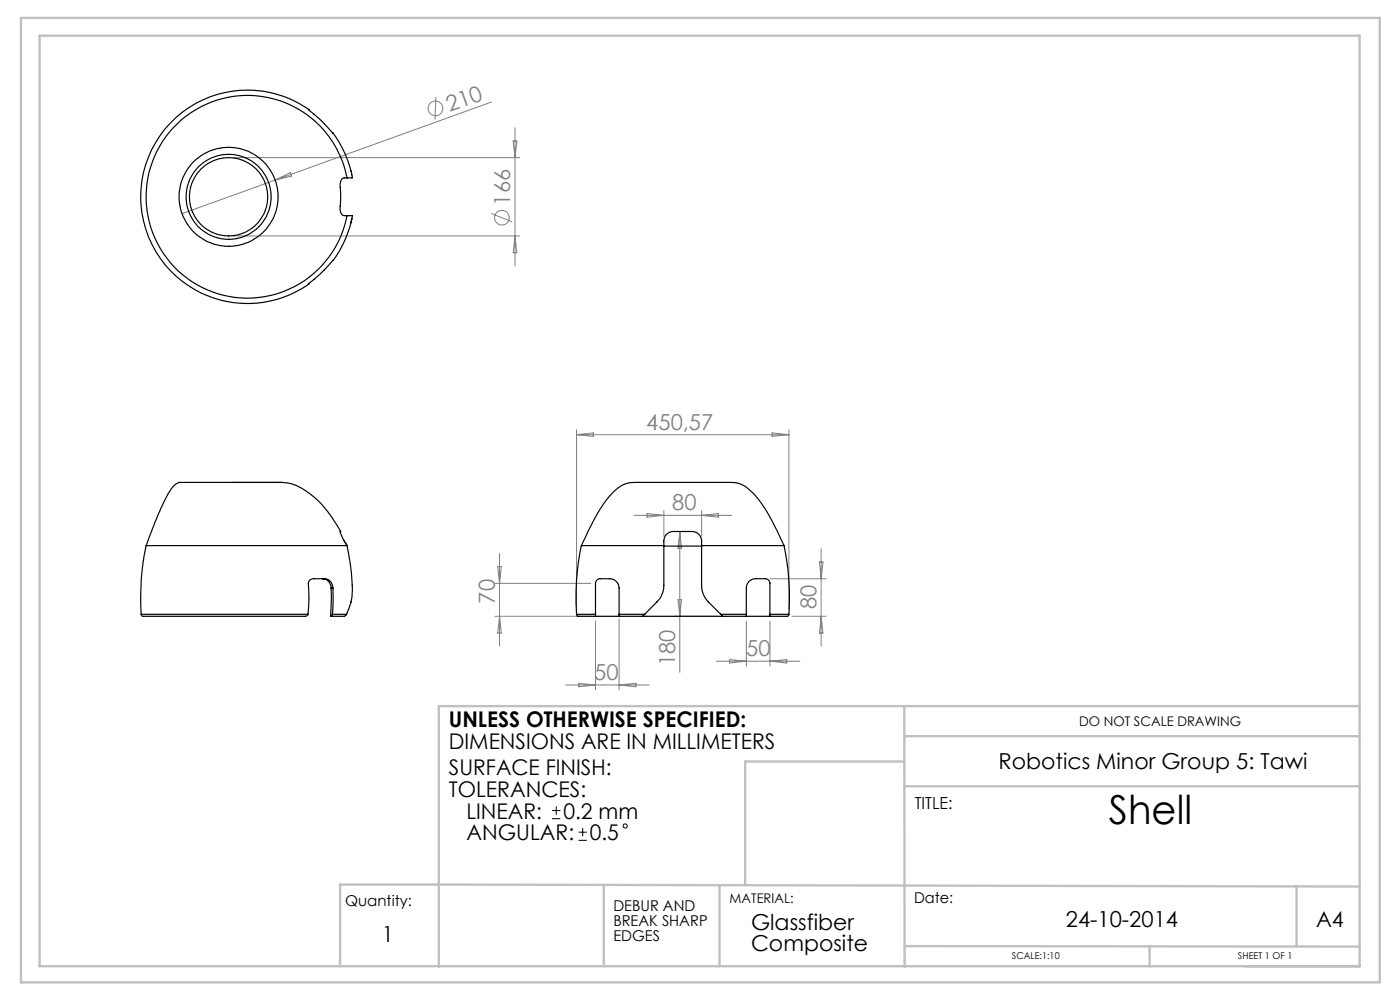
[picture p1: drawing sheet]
<svg xmlns="http://www.w3.org/2000/svg" width="297mm" height="210mm" viewBox="0 0 297 210" stroke-linecap="round" stroke-linejoin="round" font-family="sans-serif">
<g fill="none" stroke="#808080" stroke-width=".21">
<path d="M49.5 33.4h60.7M58.4 38.2l-19.8 7.1M58.4 38.2l3.2-1.6 .2 .8zM92.5 20.6l-.2 4.8M104.2 21.7l-45.8 16.5M108.9 29.9h.7l-.3 3.5zM109.3 27.1v29.3M49.5 50.1h60.7M104.2 45.3l4.5 1.8M109.3 50.1l.3 3.5h-.7zM122.3 91.2v38.1M122.3 92.2h45.1"/>
<path d="M122.3 92.2l3.6-.4v.8zM163.8 91.8l3.6 .4-3.6 .4zM167.4 91.2v38.1M106 117.4v19.7M134.5 109.3h20.7M137.3 108.9l3.5 .4-3.5 .4zM140.8 108.3v5.5M144.2 112.7v29.9M144.2 112.7l.4 3.6h-.8zM148.8 108.3v5.5M148.8 109.3l3.6-.4v.8zM173.8 119.2h.8l-.4 3.6z"/>
<path d="M174.2 116.4v20.7M105 130.7h20.3M105 123.7h20.3M105.6 120.2h.8l-.4 3.5zM106 130.7l.4 3.6h-.8zM126.3 131.8v14.5M131.3 131.3v15M143.2 130.7h9.1M143.8 127.2h.8l-.4 3.5zM154.8 139.9l3.5 .4-3.5 .3zM158.3 131.8v9.5M163.3 131.8v9.5"/>
<path d="M163.3 122.8h11.9M168 130.7h7.2M174.2 130.7l.4 3.6h-.8zM120 145.3h17.7M122.8 144.9l3.5 .4-3.5 .4zM131.3 145.3l3.6-.4v.8zM152 140.3h17.7M163.3 140.3l3.6-.4v.7z"/>
<circle cx="92.4" cy="23" r="1.55"/>
<circle cx="106.5" cy="46.2" r="1.56"/>
</g>
<g fill="none" stroke="#000" stroke-width=".21">
<path d="M117.1 173.7h1.8M117.1 171.9h1.8M118 171.1v1.7M122.7 178.3h1.8M122.7 176.5h1.8M123.6 175.6v1.8"/>
<circle cx="132.6" cy="175.2" r=".44"/>
</g>
<g fill="none" stroke="#c0c0c0" stroke-width=".5">
<path d="M4.4 3.8h288.3v204.6h-288.3zM8.4 7.6h280v197.4h-280zM191.8 149.8l.1 55.3M191.8 156.2h96.6M288.4 149.8h-195.3v55.3M191.8 166.8h96.6M191.8 161.5h-33.7v26.3M128.1 187.7v17.3M152.6 187.7v17.3M275.1 188v12.7M288.4 188.1l-216.3-.5v17.4M191.9 200.7l96.5 .1"/>
<path d="M243.9 200.7v4.3"/>
</g>
<g fill="none" stroke="#000" stroke-width=".25">
<path d="M70.6 28.2l-2.8-3-2.4-2h.1a22.6 22.6 0 0 0-35.7 18.5 22.6 22.6 0 0 0 35.7 18.5h-.1l2.4-1.9 2.8-3.1M70.6 28.2h.1M70.7 28.2a20.6 20.6 0 0 1 4 9.5h-1.1M73.6 37.7h-.6a1.51 1.51 0 0 0-.8 2v4a1.42 1.42 0 0 0 1.4 2M73.6 37.7a21.5 21.5 0 0 0-33-13.9 21.5 21.5 0 0 0 0 35.9 21.5 21.5 0 0 0 33-14M74.4 36.2l.1 .1M70.6 55.2h.1M73.6 45.7l1.2 .1-.3 1.4M74.5 47.2l-.1 .1M74.6 46.4a22.9 22.9 0 0 1-3.9 8.8M31 115.7l-.7 3.9a54.1 54.1 0 0 0-.3 10.7M31 115.7h42.6"/>
<path d="M49.1 102.3h10.4M59.4 102.3l.9 .1a9.4 9.4 0 0 1 5.5 2.4 27.2 27.2 0 0 1 6.5 7.9l-.2 .1 .1 .4 .8 1.6M59.5 102.3h-20.1a2.8 2.8 0 0 0-3.3 1.8 71.7 71.7 0 0 0-5.1 11.6M73 114.8l.6 .9M73.6 115.7a32.3 32.3 0 0 1 1 11.4l-1.1 3.2M123.3 115.7l-.6 3.6a52.4 52.4 0 0 0-.4 11M123.3 115.7l.5-.8a44.9 44.9 0 0 1 5.5-9.6 6.6 6.6 0 0 1 4.5-2.9l20-.1a6.7 6.7 0 0 1 4.8 1.3 27.2 27.2 0 0 1 5.7 7.9l2 4.2M123.3 115.7h17.5M140.8 115.7v7.7a5.1 5.1 0 0 1-1.5 4.3l-2.5 2.6M140.8 115.8h8M140.8 115.7a2.53 2.53 0 0 1 1.1-2.7l.6-.2a21.1 21.1 0 0 1 5.2 .2 2.11 2.11 0 0 1 1.1 1.8v.9M148.8 115.7v7.2a5.6 5.6 0 0 0 1.5 4.8l2.6 2.6"/>
<path d="M148.8 115.7h17.5M166.3 115.7a54.8 54.8 0 0 1 1.1 14.6M30 130.3l.3 .5M30 130.3h35.3M65.3 130.3l-.2 .4h-.3h-34.5M68.4 122.8h.3M68.4 122.8a1.92 1.92 0 0 1 1.8 1.9M70.2 124.7l-.1 6M70.2 124.7h.4M70.5 130.3h3M70.5 130.3l-.4 .4M70.6 124.7l-.1 5.6"/>
<path d="M70.6 124.7a1.89 1.89 0 0 0-1.8-1.9h-1a2.43 2.43 0 0 0-1.9 .2l-.4 .3-.1 .4a30.6 30.6 0 0 1-.1 6.6M73.5 130.3l-.4 .4h-3M122.3 130.3l.3 .4h3.7v-.4M122.3 130.3h4M126.3 130.3l.1-6.8 .2-.4 .5-.3h1.2a2.51 2.51 0 0 1 2.8 1 4.3 4.3 0 0 1 .2 2.3v4.2M126.4 130.7h4.9M131.3 130.3h5.5M131.3 130.3v.4M136.3 130.7h17M136.8 130.3l-.5 .4h-5M152.9 130.3h5.4M152.9 130.3l.4 .4h5v-.4"/>
<path d="M158.3 130.3v-5.6a1.98 1.98 0 0 1 2-1.9 4.9 4.9 0 0 1 2.5 .1l.3 .2 .2 .6v6.6M158.4 130.7h4.9M163.3 130.3v.4h3.8l.3-.4M163.3 130.3h4.1"/>
<circle cx="48.5" cy="41.8" r="8.3"/>
<circle cx="48.5" cy="41.7" r="10.5"/>
<circle cx="48.5" cy="41.8" r="9"/>
</g>
<text font-size="8.5" x="235.2" y="174.8">Shell</text>
<g font-size="4.7" fill="#808080">
<text x="95.4" y="23.7" transform="rotate(-20 95.4 23.7)">210</text>
<text x="108.2" y="43.6" transform="rotate(-90 108.2 43.6)">166</text>
<text x="137.1" y="91.2">450,57</text>
<text x="142.6" y="108.3">80</text>
<text x="105" y="128" transform="rotate(-90 105 128)">70</text>
<text x="173.2" y="129.2" transform="rotate(-90 173.2 129.2)">80</text>
<text x="143.2" y="141.3" transform="rotate(-90 143.2 141.3)">180</text>
<text x="158.3" y="139.2">50</text>
<text x="126.1" y="144.3">50</text>
</g>
<g font-size="4.7">
<text x="211.8" y="163.1">Robotics Minor Group 5: Tawi</text>
<text x="159.3" y="197.3">Glassfiber</text>
<text x="226.1" y="196.6">24-10-2014</text>
<text x="81" y="199.7">1</text>
<text x="159.3" y="201.8">Composite</text>
</g>
<g font-size="4.6">
<text x="95.2" y="154.3">UNLESS OTHERWISE SPECIFIED:</text>
<text x="95.2" y="158.9">DIMENSIONS ARE IN MILLIMETERS</text>
<text x="95.2" y="164.5">SURFACE FINISH:</text>
<text x="95.2" y="169.1">TOLERANCES:</text>
<text x="98.9" y="173.7">LINEAR:</text>
<text x="119.5" y="173.7">0.2 mm</text>
<text x="99" y="178.2">ANGULAR:</text>
<text x="125.1" y="178.2">0.5</text>
<text x="279.2" y="196.6">A4</text>
</g>
<text font-size="3.5" x="194" y="171.7">TITLE:</text>
<g font-size="3.2">
<text x="193.9" y="191.5">Date:</text>
<text x="73.2" y="192.2">Quantity:</text>
<text x="130.1" y="193.2">DEBUR AND</text>
<text x="130.1" y="196.4">BREAK SHARP</text>
<text x="130.1" y="199.6">EDGES</text>
</g>
<g font-size="2.8">
<text x="228.9" y="153.9">DO NOT SCALE DRAWING</text>
<text x="154.8" y="191.5">MATERIAL:</text>
</g>
<g font-size="2">
<text x="214.7" y="203.5">SCALE:1:10</text>
<text x="262.6" y="203.5">SHEET 1 OF 1</text>
</g>
</svg>
